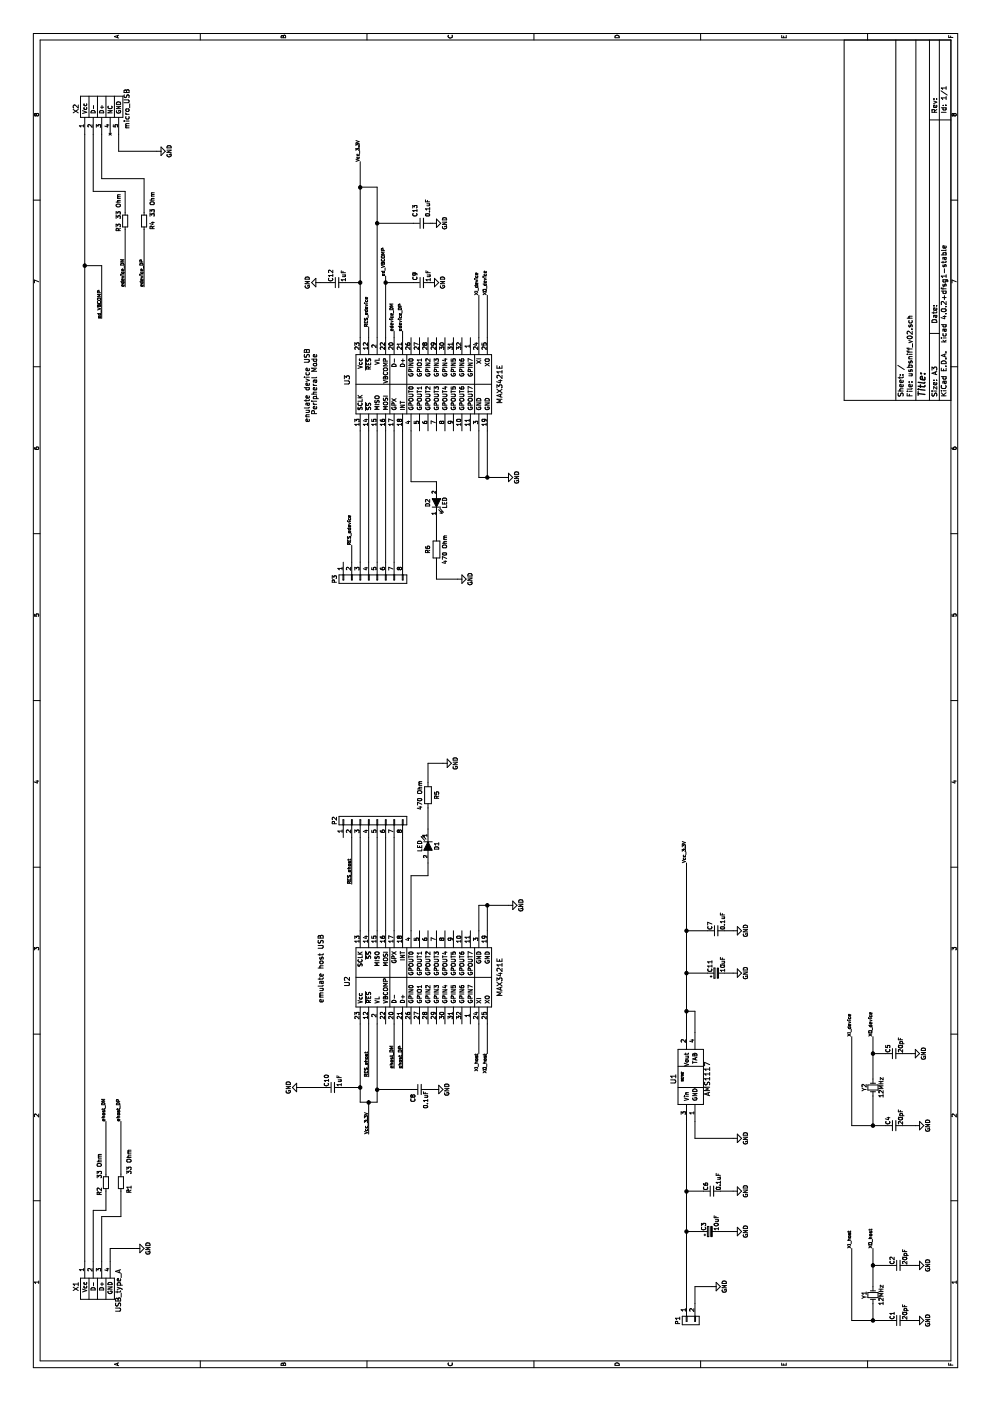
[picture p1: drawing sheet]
EESchema Schematic File Version 2
LIBS:power
LIBS:device
LIBS:transistors
LIBS:conn
LIBS:linear
LIBS:regul
LIBS:74xx
LIBS:cmos4000
LIBS:adc-dac
LIBS:memory
LIBS:xilinx
LIBS:microcontrollers
LIBS:dsp
LIBS:microchip
LIBS:analog_switches
LIBS:motorola
LIBS:texas
LIBS:intel
LIBS:audio
LIBS:interface
LIBS:digital-audio
LIBS:philips
LIBS:display
LIBS:cypress
LIBS:siliconi
LIBS:opto
LIBS:atmel
LIBS:contrib
LIBS:valves
LIBS:symbols
LIBS:usbsniff_v02-cache
EELAYER 25 0
EELAYER END
$Descr A3 16535 11693
encoding utf-8
Sheet 1 1
Title ""
Date ""
Rev ""
Comp ""
Comment1 ""
Comment2 ""
Comment3 ""
Comment4 ""
$EndDescr
$Comp
L USB_type_A X1
U 1 1
P 1550 1050
F 0 "X1" H 1350 1200 60  0000 C CNN
F 1 "USB_type_A" H 1300 700 60  0000 C CNN
F 2 "footprints:USBA_1J_DS_1095_WR" H 1550 1050 60  0001 C CNN
F 3 "" H 1550 1050 60  0000 C CNN
	1    1550 1050
	1    0    0    -1  
$EndComp
$Comp
L micro_USB X2
U 1 1
P 15150 1100
F 0 "X2" H 15050 1300 60  0000 C CNN
F 1 "micro_USB" H 15050 700 60  0000 C CNN
F 2 "footprints:micro_USB_KLS1-233-0-0-1-T" H 15150 1100 60  0001 C CNN
F 3 "" H 15150 1100 60  0000 C CNN
	1    15150 1100
	-1   0    0    -1  
$EndComp
$Comp
L GND #PWR01
U 1 1
P 14750 1850
F 0 "#PWR01" H 14750 1600 50  0001 C CNN
F 1 "GND" H 14750 1700 50  0000 C CNN
F 2 "" H 14750 1850 50  0000 C CNN
F 3 "" H 14750 1850 50  0000 C CNN
	1    14750 1850
	1    0    0    -1  
$EndComp
$Comp
L GND #PWR02
U 1 1
P 1800 1600
F 0 "#PWR02" H 1800 1350 50  0001 C CNN
F 1 "GND" H 1800 1450 50  0000 C CNN
F 2 "" H 1800 1600 50  0000 C CNN
F 3 "" H 1800 1600 50  0000 C CNN
	1    1800 1600
	1    0    0    -1  
$EndComp
$Comp
L MAX3421E U2
U 1 1
P 5000 4600
F 0 "U2" H 4950 5100 60  0000 C CNN
F 1 "MAX3421E" H 5000 3300 60  0000 C CNN
F 2 "footprints:TQFP-32_5x5mm" H 4750 4600 60  0001 C CNN
F 3 "" H 4750 4600 60  0000 C CNN
	1    5000 4600
	1    0    0    -1  
$EndComp
$Comp
L MAX3421E U3
U 1 1
P 12000 4600
F 0 "U3" H 11950 5100 60  0000 C CNN
F 1 "MAX3421E" H 12000 3300 60  0000 C CNN
F 2 "footprints:TQFP-32_5x5mm" H 11750 4600 60  0001 C CNN
F 3 "" H 11750 4600 60  0000 C CNN
	1    12000 4600
	-1   0    0    -1  
$EndComp
$Comp
L Crystal_Small Y1
U 1 1
P 1250 10300
F 0 "Y1" H 1250 10400 50  0000 C CNN
F 1 "12MHz" H 1250 10200 50  0000 C CNN
F 2 "footprints:HC49-SM" H 1250 10300 50  0001 C CNN
F 3 "" H 1250 10300 50  0000 C CNN
	1    1250 10300
	1    0    0    -1  
$EndComp
$Comp
L C_Small C1
U 1 1
P 950 10600
F 0 "C1" H 960 10670 50  0000 L CNN
F 1 "20pF" H 960 10520 50  0000 L CNN
F 2 "Capacitors_SMD:C_0805" H 950 10600 50  0001 C CNN
F 3 "" H 950 10600 50  0000 C CNN
	1    950  10600
	1    0    0    -1  
$EndComp
$Comp
L C_Small C2
U 1 1
P 1600 10600
F 0 "C2" H 1610 10670 50  0000 L CNN
F 1 "20pF" H 1610 10520 50  0000 L CNN
F 2 "Capacitors_SMD:C_0805" H 1600 10600 50  0001 C CNN
F 3 "" H 1600 10600 50  0000 C CNN
	1    1600 10600
	1    0    0    -1  
$EndComp
$Comp
L GND #PWR03
U 1 1
P 950 10800
F 0 "#PWR03" H 950 10550 50  0001 C CNN
F 1 "GND" H 950 10650 50  0000 C CNN
F 2 "" H 950 10800 50  0000 C CNN
F 3 "" H 950 10800 50  0000 C CNN
	1    950  10800
	1    0    0    -1  
$EndComp
$Comp
L GND #PWR04
U 1 1
P 1600 10800
F 0 "#PWR04" H 1600 10550 50  0001 C CNN
F 1 "GND" H 1600 10650 50  0000 C CNN
F 2 "" H 1600 10800 50  0000 C CNN
F 3 "" H 1600 10800 50  0000 C CNN
	1    1600 10800
	1    0    0    -1  
$EndComp
Text Label 1800 10050 0    39   ~ 0
XI_host
Text Label 1800 10300 0    39   ~ 0
XO_host
Text Label 4100 5650 2    39   ~ 0
XI_host
Text Label 4100 5750 2    39   ~ 0
XO_host
$Comp
L Crystal_Small Y2
U 1 1
P 3700 10300
F 0 "Y2" H 3700 10400 50  0000 C CNN
F 1 "12MHz" H 3700 10200 50  0000 C CNN
F 2 "footprints:HC49-SM" H 3700 10300 50  0001 C CNN
F 3 "" H 3700 10300 50  0000 C CNN
	1    3700 10300
	1    0    0    -1  
$EndComp
$Comp
L C_Small C4
U 1 1
P 3250 10550
F 0 "C4" H 3260 10620 50  0000 L CNN
F 1 "20pF" H 3260 10470 50  0000 L CNN
F 2 "Capacitors_SMD:C_0805" H 3250 10550 50  0001 C CNN
F 3 "" H 3250 10550 50  0000 C CNN
	1    3250 10550
	1    0    0    -1  
$EndComp
$Comp
L C_Small C5
U 1 1
P 4100 10550
F 0 "C5" H 4110 10620 50  0000 L CNN
F 1 "20pF" H 4110 10470 50  0000 L CNN
F 2 "Capacitors_SMD:C_0805" H 4100 10550 50  0001 C CNN
F 3 "" H 4100 10550 50  0000 C CNN
	1    4100 10550
	1    0    0    -1  
$EndComp
$Comp
L GND #PWR05
U 1 1
P 3250 10800
F 0 "#PWR05" H 3250 10550 50  0001 C CNN
F 1 "GND" H 3250 10650 50  0000 C CNN
F 2 "" H 3250 10800 50  0000 C CNN
F 3 "" H 3250 10800 50  0000 C CNN
	1    3250 10800
	1    0    0    -1  
$EndComp
$Comp
L GND #PWR06
U 1 1
P 4100 10750
F 0 "#PWR06" H 4100 10500 50  0001 C CNN
F 1 "GND" H 4100 10600 50  0000 C CNN
F 2 "" H 4100 10750 50  0000 C CNN
F 3 "" H 4100 10750 50  0000 C CNN
	1    4100 10750
	1    0    0    -1  
$EndComp
Text Label 4300 10050 0    39   ~ 0
XI_device
Text Label 4300 10300 0    39   ~ 0
XO_device
Text Label 13050 5650 0    39   ~ 0
XI_device
Text Label 13050 5750 0    39   ~ 0
XO_device
$Comp
L GND #PWR07
U 1 1
P 5850 6000
F 0 "#PWR07" H 5850 5750 50  0001 C CNN
F 1 "GND" H 5850 5850 50  0000 C CNN
F 2 "" H 5850 6000 50  0000 C CNN
F 3 "" H 5850 6000 50  0000 C CNN
	1    5850 6000
	1    0    0    -1  
$EndComp
$Comp
L GND #PWR08
U 1 1
P 10900 5950
F 0 "#PWR08" H 10900 5700 50  0001 C CNN
F 1 "GND" H 10900 5800 50  0000 C CNN
F 2 "" H 10900 5950 50  0000 C CNN
F 3 "" H 10900 5950 50  0000 C CNN
	1    10900 5950
	1    0    0    -1  
$EndComp
$Comp
L CONN_01X02 P1
U 1 1
P 950 8150
F 0 "P1" H 950 8300 50  0000 C CNN
F 1 "CONN_01X02" V 1050 8150 50  0001 C CNN
F 2 "Pin_Headers:Pin_Header_Straight_1x02" H 950 8150 50  0001 C CNN
F 3 "" H 950 8150 50  0000 C CNN
	1    950  8150
	-1   0    0    -1  
$EndComp
$Comp
L GND #PWR09
U 1 1
P 1350 8400
F 0 "#PWR09" H 1350 8150 50  0001 C CNN
F 1 "GND" H 1350 8250 50  0000 C CNN
F 2 "" H 1350 8400 50  0000 C CNN
F 3 "" H 1350 8400 50  0000 C CNN
	1    1350 8400
	1    0    0    -1  
$EndComp
$Comp
L AMS1117 U1
U 1 1
P 3600 8100
F 0 "U1" H 3800 8250 60  0000 C CNN
F 1 "AMS1117" H 3800 7850 60  0000 C CNN
F 2 "TO_SOT_Packages_SMD:SOT-223" H 3600 8100 60  0001 C CNN
F 3 "" H 3600 8100 60  0000 C CNN
	1    3600 8100
	1    0    0    -1  
$EndComp
$Comp
L GND #PWR010
U 1 1
P 3100 8650
F 0 "#PWR010" H 3100 8400 50  0001 C CNN
F 1 "GND" H 3100 8500 50  0000 C CNN
F 2 "" H 3100 8650 50  0000 C CNN
F 3 "" H 3100 8650 50  0000 C CNN
	1    3100 8650
	1    0    0    -1  
$EndComp
$Comp
L GND #PWR011
U 1 1
P 2475 8650
F 0 "#PWR011" H 2475 8400 50  0001 C CNN
F 1 "GND" H 2475 8500 50  0000 C CNN
F 2 "" H 2475 8650 50  0000 C CNN
F 3 "" H 2475 8650 50  0000 C CNN
	1    2475 8650
	1    0    0    -1  
$EndComp
$Comp
L C_Small C6
U 1 1
P 2475 8400
F 0 "C6" H 2485 8470 50  0000 L CNN
F 1 "0.1uF" H 2485 8320 50  0000 L CNN
F 2 "Capacitors_SMD:C_0805" H 2475 8400 50  0001 C CNN
F 3 "" H 2475 8400 50  0000 C CNN
	1    2475 8400
	1    0    0    -1  
$EndComp
$Comp
L C_Small C7
U 1 1
P 5550 8450
F 0 "C7" H 5560 8520 50  0000 L CNN
F 1 "0.1uF" H 5560 8370 50  0000 L CNN
F 2 "Capacitors_SMD:C_0805" H 5550 8450 50  0001 C CNN
F 3 "" H 5550 8450 50  0000 C CNN
	1    5550 8450
	1    0    0    -1  
$EndComp
$Comp
L GND #PWR012
U 1 1
P 5050 8650
F 0 "#PWR012" H 5050 8400 50  0001 C CNN
F 1 "GND" H 5050 8500 50  0000 C CNN
F 2 "" H 5050 8650 50  0000 C CNN
F 3 "" H 5050 8650 50  0000 C CNN
	1    5050 8650
	1    0    0    -1  
$EndComp
$Comp
L GND #PWR013
U 1 1
P 5550 8650
F 0 "#PWR013" H 5550 8400 50  0001 C CNN
F 1 "GND" H 5550 8500 50  0000 C CNN
F 2 "" H 5550 8650 50  0000 C CNN
F 3 "" H 5550 8650 50  0000 C CNN
	1    5550 8650
	1    0    0    -1  
$EndComp
$Comp
L GND #PWR014
U 1 1
P 2000 8650
F 0 "#PWR014" H 2000 8400 50  0001 C CNN
F 1 "GND" H 2000 8500 50  0000 C CNN
F 2 "" H 2000 8650 50  0000 C CNN
F 3 "" H 2000 8650 50  0000 C CNN
	1    2000 8650
	1    0    0    -1  
$EndComp
Text Label 6350 8100 0    39   ~ 0
Vcc_3.3V
$Comp
L R_Small R2
U 1 1
P 2575 1250
F 0 "R2" V 2500 1100 50  0000 L CNN
F 1 "33 Ohm" V 2500 1300 50  0000 L CNN
F 2 "Resistors_SMD:R_0805" H 2575 1250 50  0001 C CNN
F 3 "" H 2575 1250 50  0000 C CNN
	1    2575 1250
	0    1    1    0   
$EndComp
$Comp
L R_Small R1
U 1 1
P 2575 1425
F 0 "R1" V 2675 1300 50  0000 L CNN
F 1 "33 Ohm" V 2675 1525 50  0000 L CNN
F 2 "Resistors_SMD:R_0805" H 2575 1425 50  0001 C CNN
F 3 "" H 2575 1425 50  0000 C CNN
	1    2575 1425
	0    1    1    0   
$EndComp
$Comp
L R_Small R3
U 1 1
P 13925 1475
F 0 "R3" V 13850 1350 50  0000 L CNN
F 1 "33 Ohm" V 13850 1500 50  0000 L CNN
F 2 "Resistors_SMD:R_0805" H 13925 1475 50  0001 C CNN
F 3 "" H 13925 1475 50  0000 C CNN
	1    13925 1475
	0    1    1    0   
$EndComp
$Comp
L R_Small R4
U 1 1
P 13925 1700
F 0 "R4" V 14025 1600 50  0000 L CNN
F 1 "33 Ohm" V 14025 1750 50  0000 L CNN
F 2 "Resistors_SMD:R_0805" H 13925 1700 50  0001 C CNN
F 3 "" H 13925 1700 50  0000 C CNN
	1    13925 1700
	0    1    1    0   
$EndComp
Text Notes 4700 3825 0    59   ~ 0
emulate host USB
Text Notes 11550 3750 0    59   ~ 0
enulate device USB\n  Peripheral Mode
$Comp
L C_Small C9
U 1 1
P 13200 4975
F 0 "C9" H 13225 5050 50  0000 L CNN
F 1 "1uF" H 13210 4895 50  0000 L CNN
F 2 "Capacitors_SMD:C_0805" H 13200 4975 50  0001 C CNN
F 3 "" H 13200 4975 50  0000 C CNN
	1    13200 4975
	1    0    0    -1  
$EndComp
$Comp
L GND #PWR015
U 1 1
P 13200 5075
F 0 "#PWR015" H 13200 4825 50  0001 C CNN
F 1 "GND" H 13200 4925 50  0000 C CNN
F 2 "" H 13200 5075 50  0000 C CNN
F 3 "" H 13200 5075 50  0000 C CNN
	1    13200 5075
	1    0    0    -1  
$EndComp
$Comp
L CONN_01X08 P2
U 1 1
P 6850 4400
F 0 "P2" H 6850 4850 50  0000 C CNN
F 1 "CONN_01X08" V 6950 4400 50  0001 C CNN
F 2 "Pin_Headers:Pin_Header_Straight_1x08" H 6850 4400 50  0001 C CNN
F 3 "" H 6850 4400 50  0000 C CNN
	1    6850 4400
	1    0    0    -1  
$EndComp
$Comp
L CONN_01X08 P3
U 1 1
P 9700 4400
F 0 "P3" H 9700 4850 50  0000 C CNN
F 1 "CONN_01X08" V 9800 4400 50  0001 C CNN
F 2 "Pin_Headers:Pin_Header_Straight_1x08" H 9700 4400 50  0001 C CNN
F 3 "" H 9700 4400 50  0000 C CNN
	1    9700 4400
	-1   0    0    -1  
$EndComp
$Comp
L R R6
U 1 1
P 10050 5150
F 0 "R6" V 9950 5150 50  0000 C CNN
F 1 "470 Ohm" V 10150 5150 50  0000 C CNN
F 2 "Resistors_SMD:R_0805" V 9980 5150 50  0001 C CNN
F 3 "" H 10050 5150 50  0000 C CNN
	1    10050 5150
	0    1    1    0   
$EndComp
$Comp
L LED D2
U 1 1
P 10600 5150
F 0 "D2" H 10600 5250 50  0000 C CNN
F 1 "LED" H 10600 5050 50  0000 C CNN
F 2 "LEDs:LED-3MM" H 10600 5150 50  0001 C CNN
F 3 "" H 10600 5150 50  0000 C CNN
	1    10600 5150
	1    0    0    -1  
$EndComp
$Comp
L GND #PWR016
U 1 1
P 9700 5400
F 0 "#PWR016" H 9700 5150 50  0001 C CNN
F 1 "GND" H 9700 5250 50  0000 C CNN
F 2 "" H 9700 5400 50  0000 C CNN
F 3 "" H 9700 5400 50  0000 C CNN
	1    9700 5400
	1    0    0    -1  
$EndComp
$Comp
L LED D1
U 1 1
P 6550 5050
F 0 "D1" H 6550 5150 50  0000 C CNN
F 1 "LED" H 6550 4950 50  0000 C CNN
F 2 "LEDs:LED-3MM" H 6550 5050 50  0001 C CNN
F 3 "" H 6550 5050 50  0000 C CNN
	1    6550 5050
	-1   0    0    1   
$EndComp
$Comp
L R R5
U 1 1
P 7150 5050
F 0 "R5" V 7050 5050 50  0000 C CNN
F 1 "470 Ohm" V 7250 5050 50  0000 C CNN
F 2 "Resistors_SMD:R_0805" V 7080 5050 50  0001 C CNN
F 3 "" H 7150 5050 50  0000 C CNN
	1    7150 5050
	0    -1   -1   0   
$EndComp
$Comp
L GND #PWR017
U 1 1
P 7525 5225
F 0 "#PWR017" H 7525 4975 50  0001 C CNN
F 1 "GND" H 7525 5075 50  0000 C CNN
F 2 "" H 7525 5225 50  0000 C CNN
F 3 "" H 7525 5225 50  0000 C CNN
	1    7525 5225
	1    0    0    -1  
$EndComp
$Comp
L C_Small C8
U 1 1
P 3675 4950
F 0 "C8" H 3525 5025 50  0000 L CNN
F 1 "0.1uF" H 3450 4875 50  0000 L CNN
F 2 "Capacitors_SMD:C_0805" H 3675 4950 50  0001 C CNN
F 3 "" H 3675 4950 50  0000 C CNN
	1    3675 4950
	1    0    0    -1  
$EndComp
$Comp
L GND #PWR018
U 1 1
P 3675 5125
F 0 "#PWR018" H 3675 4875 50  0001 C CNN
F 1 "GND" H 3675 4975 50  0000 C CNN
F 2 "" H 3675 5125 50  0000 C CNN
F 3 "" H 3675 5125 50  0000 C CNN
	1    3675 5125
	1    0    0    -1  
$EndComp
$Comp
L C_Small C13
U 1 1
P 13900 4975
F 0 "C13" H 13975 5050 50  0000 L CNN
F 1 "0.1uF" H 13975 4900 50  0000 L CNN
F 2 "Capacitors_SMD:C_0805" H 13900 4975 50  0001 C CNN
F 3 "" H 13900 4975 50  0000 C CNN
	1    13900 4975
	1    0    0    -1  
$EndComp
$Comp
L GND #PWR019
U 1 1
P 13900 5100
F 0 "#PWR019" H 13900 4850 50  0001 C CNN
F 1 "GND" H 13900 4950 50  0000 C CNN
F 2 "" H 13900 5100 50  0000 C CNN
F 3 "" H 13900 5100 50  0000 C CNN
	1    13900 5100
	1    0    0    -1  
$EndComp
Text Label 6100 4150 0    39   ~ 0
RES_ehost
Text Label 3150 4350 0    39   ~ 0
Vcc_3.3V
Text Label 3825 4350 0    39   ~ 0
RES_ehost
Text Label 3300 1250 0    39   ~ 0
ehost_DM
Text Label 3300 1425 0    39   ~ 0
ehost_DP
Text Label 3925 4650 0    39   ~ 0
ehost_DM
Text Label 3925 4750 0    39   ~ 0
ehost_DP
$Comp
L C_Small C10
U 1 1
P 3700 3925
F 0 "C10" H 3710 3995 50  0000 L CNN
F 1 "1uF" H 3710 3845 50  0000 L CNN
F 2 "Capacitors_SMD:C_0805" H 3700 3925 50  0001 C CNN
F 3 "" H 3700 3925 50  0000 C CNN
	1    3700 3925
	1    0    0    -1  
$EndComp
$Comp
L GND #PWR020
U 1 1
P 3700 3550
F 0 "#PWR020" H 3700 3300 50  0001 C CNN
F 1 "GND" H 3700 3400 50  0000 C CNN
F 2 "" H 3700 3550 50  0000 C CNN
F 3 "" H 3700 3550 50  0000 C CNN
	1    3700 3550
	-1   0    0    1   
$EndComp
Text Label 10100 4150 0    39   ~ 0
RES_edevice
Text Label 12675 4350 0    39   ~ 0
RES_edevice
Text Label 13150 1475 0    39   ~ 0
edevice_DM
Text Label 13150 1700 0    39   ~ 0
edevice_DP
Text Label 12625 4650 0    39   ~ 0
edevice_DM
Text Label 12625 4750 0    39   ~ 0
edevice_DP
Text Label 12775 1200 0    39   ~ 0
ed_VBCOMP
Text Label 13275 4550 0    39   ~ 0
ed_VBCOMP
$Comp
L C_Small C12
U 1 1
P 13200 3975
F 0 "C12" H 13210 4045 50  0000 L CNN
F 1 "1uF" H 13210 3895 50  0000 L CNN
F 2 "Capacitors_SMD:C_0805" H 13200 3975 50  0001 C CNN
F 3 "" H 13200 3975 50  0000 C CNN
	1    13200 3975
	1    0    0    -1  
$EndComp
$Comp
L GND #PWR021
U 1 1
P 13200 3775
F 0 "#PWR021" H 13200 3525 50  0001 C CNN
F 1 "GND" H 13200 3625 50  0000 C CNN
F 2 "" H 13200 3775 50  0000 C CNN
F 3 "" H 13200 3775 50  0000 C CNN
	1    13200 3775
	-1   0    0    1   
$EndComp
Text Label 14625 4250 0    39   ~ 0
Vcc_3.3V
$Comp
L CP_Small C3
U 1 1
P 2000 8375
F 0 "C3" H 2010 8445 50  0000 L CNN
F 1 "10uF" H 2010 8295 50  0000 L CNN
F 2 "Capacitors_Tantalum_SMD:TantalC_SizeB_EIA-3528_Reflow" H 2000 8375 50  0001 C CNN
F 3 "" H 2000 8375 50  0000 C CNN
	1    2000 8375
	1    0    0    -1  
$EndComp
$Comp
L CP_Small C11
U 1 1
P 5050 8450
F 0 "C11" H 5060 8520 50  0000 L CNN
F 1 "10uF" H 5060 8370 50  0000 L CNN
F 2 "Capacitors_Tantalum_SMD:TantalC_SizeB_EIA-3528_Reflow" H 5050 8450 50  0001 C CNN
F 3 "" H 5050 8450 50  0000 C CNN
	1    5050 8450
	1    0    0    -1  
$EndComp
Wire Wire Line
	1650 1000 14950 1000
Wire Wire Line
	14950 1400 14750 1400
Wire Wire Line
	14750 1400 14750 1850
Wire Wire Line
	1650 1300 1800 1300
Wire Wire Line
	1800 1300 1800 1600
Wire Wire Line
	950  10050 950  10500
Wire Wire Line
	950  10300 1150 10300
Wire Wire Line
	1350 10300 1800 10300
Wire Wire Line
	1600 10300 1600 10500
Wire Wire Line
	950  10700 950  10800
Wire Wire Line
	1600 10700 1600 10800
Wire Wire Line
	950  10050 1800 10050
Connection ~ 950  10300
Connection ~ 1600 10300
Wire Wire Line
	4450 5650 4100 5650
Wire Wire Line
	4450 5750 4100 5750
Wire Wire Line
	3250 10800 3250 10650
Wire Wire Line
	4100 10750 4100 10650
Wire Wire Line
	3250 10050 3250 10450
Wire Wire Line
	3250 10300 3600 10300
Wire Wire Line
	3800 10300 4300 10300
Wire Wire Line
	4100 10300 4100 10450
Wire Wire Line
	3250 10050 4300 10050
Connection ~ 3250 10300
Connection ~ 4100 10300
Wire Wire Line
	5550 5650 5850 5650
Wire Wire Line
	5850 5650 5850 6000
Wire Wire Line
	5850 5750 5550 5750
Connection ~ 5850 5750
Wire Wire Line
	1150 8200 1350 8200
Wire Wire Line
	1350 8200 1350 8400
Wire Wire Line
	1150 8100 3300 8100
Wire Wire Line
	3300 8200 3100 8200
Wire Wire Line
	3100 8200 3100 8650
Wire Wire Line
	2475 8300 2475 8100
Connection ~ 2475 8100
Wire Wire Line
	2475 8500 2475 8650
Wire Wire Line
	4350 8200 4600 8200
Wire Wire Line
	4600 8200 4600 8100
Wire Wire Line
	4350 8100 6350 8100
Connection ~ 4600 8100
Wire Wire Line
	5050 8350 5050 8100
Connection ~ 5050 8100
Wire Wire Line
	5550 8350 5550 8100
Connection ~ 5550 8100
Wire Wire Line
	5050 8550 5050 8650
Wire Wire Line
	5550 8550 5550 8650
Wire Wire Line
	3525 4250 4450 4250
Wire Wire Line
	11450 5650 10900 5650
Wire Wire Line
	10900 5650 10900 5950
Wire Wire Line
	11450 5750 10900 5750
Connection ~ 10900 5750
Wire Wire Line
	12550 5650 13050 5650
Wire Wire Line
	12550 5750 13050 5750
Wire Wire Line
	12550 4250 14625 4250
Wire Wire Line
	12550 4450 14325 4450
Connection ~ 13400 1000
Wire Wire Line
	5550 4750 6650 4750
Wire Wire Line
	6650 4650 5550 4650
Wire Wire Line
	5550 4550 6650 4550
Wire Wire Line
	6650 4450 5550 4450
Wire Wire Line
	5550 4350 6650 4350
Wire Wire Line
	6650 4250 5550 4250
Wire Wire Line
	9900 4750 11450 4750
Wire Wire Line
	11450 4650 9900 4650
Wire Wire Line
	9900 4550 11450 4550
Wire Wire Line
	11450 4450 9900 4450
Wire Wire Line
	9900 4350 11450 4350
Wire Wire Line
	11450 4250 9900 4250
Wire Wire Line
	9700 5400 9700 5150
Wire Wire Line
	9700 5150 9900 5150
Wire Wire Line
	10200 5150 10400 5150
Wire Wire Line
	10800 5150 10850 5150
Wire Wire Line
	10850 5150 10850 4850
Wire Wire Line
	10850 4850 11450 4850
Wire Wire Line
	5550 4850 6200 4850
Wire Wire Line
	6200 4850 6200 5050
Wire Wire Line
	6200 5050 6350 5050
Wire Wire Line
	6750 5050 7000 5050
Wire Wire Line
	7300 5050 7525 5050
Wire Wire Line
	7525 5050 7525 5225
Wire Wire Line
	3675 5125 3675 5050
Wire Wire Line
	3525 4450 4450 4450
Wire Wire Line
	13900 5100 13900 5075
Wire Wire Line
	6650 4150 6100 4150
Wire Wire Line
	3525 4250 3525 4450
Wire Wire Line
	3525 4350 3150 4350
Connection ~ 3525 4350
Wire Wire Line
	4450 4350 3825 4350
Wire Wire Line
	1650 1100 2250 1100
Wire Wire Line
	2250 1100 2250 1250
Wire Wire Line
	2250 1250 2475 1250
Wire Wire Line
	2475 1425 2175 1425
Wire Wire Line
	2175 1425 2175 1200
Wire Wire Line
	2175 1200 1650 1200
Wire Wire Line
	2675 1250 3300 1250
Wire Wire Line
	2675 1425 3300 1425
Wire Wire Line
	3675 4850 3675 4450
Connection ~ 3675 4450
Wire Wire Line
	4450 4650 3925 4650
Wire Wire Line
	4450 4750 3925 4750
Wire Wire Line
	3700 4025 3700 4250
Connection ~ 3700 4250
Wire Wire Line
	3700 3825 3700 3550
Wire Wire Line
	9900 4150 10100 4150
Wire Wire Line
	12550 4350 12675 4350
Wire Wire Line
	14025 1475 14275 1475
Wire Wire Line
	14275 1475 14275 1100
Wire Wire Line
	14275 1100 14950 1100
Wire Wire Line
	14950 1200 14425 1200
Wire Wire Line
	14425 1200 14425 1700
Wire Wire Line
	14425 1700 14025 1700
Wire Wire Line
	13825 1475 13150 1475
Wire Wire Line
	13825 1700 13150 1700
Wire Wire Line
	12550 4650 12625 4650
Wire Wire Line
	12550 4750 12625 4750
Wire Wire Line
	12550 4550 13275 4550
Wire Wire Line
	13200 4550 13200 4875
Connection ~ 13200 4550
Wire Wire Line
	13400 1000 13400 1200
Wire Wire Line
	13400 1200 12775 1200
Wire Wire Line
	13900 4450 13900 4875
Connection ~ 13900 4450
Wire Wire Line
	13200 4250 13200 4075
Wire Wire Line
	14325 4450 14325 4250
Connection ~ 13200 4250
Wire Wire Line
	13200 3775 13200 3875
Connection ~ 14325 4250
Wire Wire Line
	2000 8275 2000 8100
Connection ~ 2000 8100
Wire Wire Line
	2000 8475 2000 8650
$EndSCHEMATC
